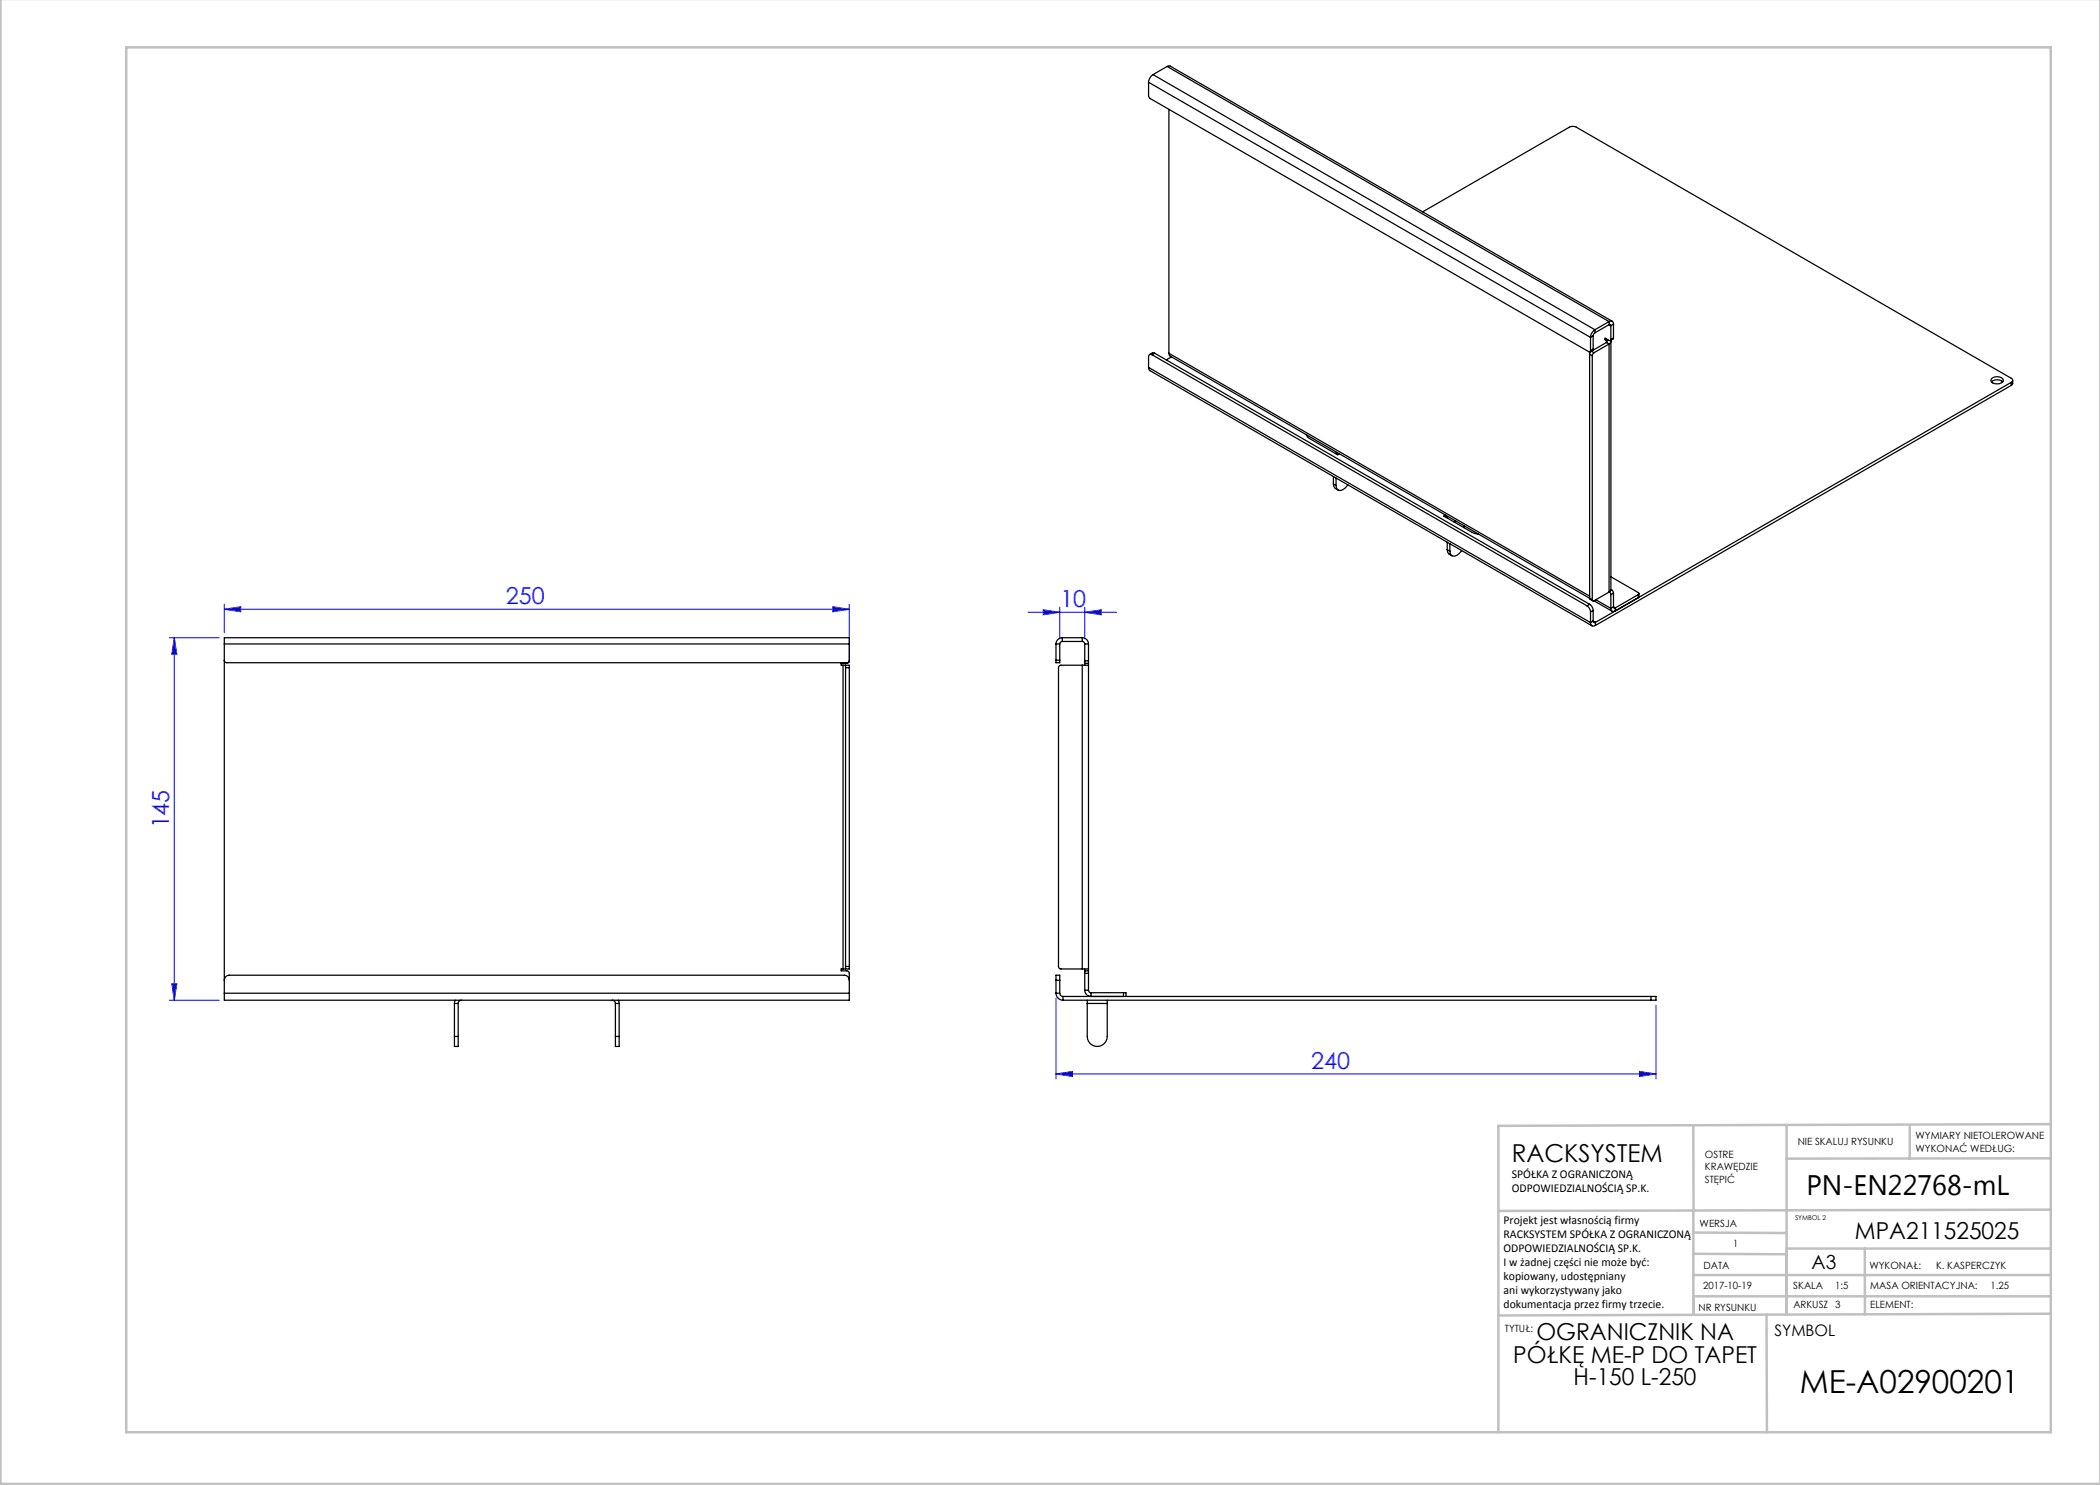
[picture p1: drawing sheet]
<svg xmlns="http://www.w3.org/2000/svg" width="420mm" height="297mm" viewBox="0 0 420 297" stroke-linecap="round" stroke-linejoin="round" font-family="sans-serif">
<g fill="none" stroke="#00f" stroke-width=".2">
<path d="M33.9 127.5h10M34.9 127.5v72.5M34.9 127.5l.5 3.3h-1zM44.9 121.9l3.3-.6v1.1zM44.9 120.9v5.6M44.9 121.9h125M166.6 121.3l3.3 .6-3.3 .5zM169.9 120.9v11.6M205.6 122.5h17.7M208.6 122l3.3 .5-3.3 .5zM211.9 121.5v6.3M216.9 122.5l3.4-.5v1z"/>
<path d="M216.9 121.5v6.3M34.4 196.7h1l-.5 3.3zM211.2 199.6v16.2M33.9 200h10M211.2 214.8l3.3-.5v1zM211.2 214.8h120M327.9 214.3l3.3 .5-3.3 .5zM331.2 201v14.8"/>
</g>
<g fill="none" stroke="#c0c0c0" stroke-width=".5">
<path d="M.1 -.1v296.9h419.9M25.2 9.5h385v276.9h-385zM338.7 225.2v16.9M357.3 225v37.9M382 225.4v6.3M410.1 224.8l-110.4 .4v61.2M410.1 231.7h-52.8M338.7 259.3h71.5M338.7 255h71.5M338.7 250.8l18.6 .1M338.7 246.5l18.6 .1M338.7 242.1v20.9"/>
<path d="M373 249.7v13.2M410.1 241.9l-110.4 .3M410.2 249.7h-52.9v13.2M353.3 262.9l.1 23.5M410.2 262.7l-110.5 .4"/>
</g>
<g fill="#00f">
<path d="M44.9 121.9l3.3-.6v1.1zM166.6 121.3l3.3 .6-3.3 .5z"/>
<path d="M208.6 122l3.3 .5-3.3 .5zM216.9 122.5l3.4-.5v1z"/>
<path d="M211.2 214.8l3.3-.5v1zM327.9 214.3l3.3 .5-3.3 .5z"/>
<path d="M34.9 127.5l.5 3.3h-1zM34.4 196.7h1l-.5 3.3z"/>
</g>
<g fill="none" stroke="#000" stroke-width=".25">
<path d="M229.7 16.5v2.7l.4 .5 87.6 50.6 .3 .1 .1-.3M229.7 16.5l88.4 51M230.6 14.9a1.95 1.95 0 0 0-.9 1.6M230.6 14.9l88.4 51M233.4 13.3l.7-.1 88.3 51.1M233.4 13.3l-2.8 1.6M233.4 13.3l88.4 51M233.8 21.9v48.8M284.5 42.4l29.4-17a1.56 1.56 0 0 1 1.4 0l86.9 50.3a.43 .43 0 0 1 .3 .4 .43 .43 0 0 1-.3 .4M229.7 73.5l.3 .6 88.4 51.1M229.7 73.5l88.4 51M230.4 71a.43 .43 0 0 0-.5-.1 .43 .43 0 0 0-.2 .5v2.1"/>
<path d="M230.4 71l87 50.2M231 70.7l-.4-.1-.7 .3M231 70.7l-.6 .3M231 70.7l86.9 50.2M233.8 70.7l.2 .5 83.9 48.5M233.8 70.7l84.1 48.5M234.3 71.4l-1.1 .6M317.9 70.8l.6 .4M317.9 70.8v48.8M318.1 67.5v2.6M318.3 70.2l-.4 .6M318.3 70.2l.5 .3"/>
<path d="M318.5 71.2v48.7M318.6 69.8v.2l-.6 .4M318.6 67.2l-.5 .3M318.6 67.2v2.6M318.6 69.8l-.5 .3M318.8 70.5l-.3 .7M319 65.9a1.95 1.95 0 0 0-.9 1.6M319 66.6l-.4 .6M319 65.9v.7M321 67.9l.3 .2M321.3 68.1l.1 .2-.1 .2M321.3 68.5l.5 .3"/>
<path d="M321.3 68.5l-3 1.7M321.3 67.8l-.3 .1M321.3 68.1v.4M321.5 67.9l-.2 .2M321.8 64.3a.54 .54 0 0 1 .6 0 .54 .54 0 0 1 .3 .5M321.8 64.9h.3l.1 .2M321.8 64.3l-2.8 1.6M321.8 64.3v.6M321.8 68.8v49.6M321.8 64.9l-2.8 1.7M321.8 68.8l-3 1.7M321.8 64.9l.4 .2"/>
<path d="M322.1 68.1l.1 .3-.4 .4M322.2 67.9l-.3 .2-.9-.5v.3M322.2 65.1v2.8M322.2 68.3v49.6M322.7 67.6l-.1 .2-.5 .3M322.7 64.8l-.5 .3M322.7 64.8v2.8M322.7 67.6l-.5 .3M398.3 75.8a1.56 1.56 0 0 1 2.4 .3 1.44 1.44 0 0 1-2.5 0zM398.3 76.4a1.75 1.75 0 0 1 2.3 0M402.2 76.5l-83.1 48M402.2 76.5v.6"/>
<path d="M402.2 77.1l-83.1 48M402.5 76.1v.7l-.3 .3M261.2 86.9l.3 .5 .4 .3 5.6 3.3 .2-.2M261.3 87v.1M266.7 96.8a1.21 1.21 0 0 0 .9 1.2M266.7 96.8l.5 .3M266.7 95.3v1.5M267.2 95.6v1.5M267.4 90.5l-.3 .2 .6 .1M267.7 90.8v.1M267.8 90.7l-.1 .1M269.6 97a1.58 1.58 0 0 1-2.1 .9l-.3-.8"/>
<path d="M288.9 103.1l-.1 .1 5.6 3.3 1.3 .3M288.9 103.1h.1M288.9 103.1v.2M289 103.1l.5 .6M289 103.1v.2M289.1 103l-.1 .1M289.4 109.9a1.21 1.21 0 0 0 1 1.3M289.4 109.9l.6 .3M289.4 108.4v1.5M290 108.8v1.4M291.1 104.2l-.3 .2M292.3 110.1a1.58 1.58 0 0 1-2.1 .9l-.2-.8"/>
<path d="M292.8 105.1v.4M317.9 119.6l.1 .2 .6 .4M317.9 119.6l.6 .3M318.5 119.9l.1 .3 .2-.1M319.2 119.9l3 1.8M321.8 118.4l-3 1.7M321.9 118.4l.3 .5M322.2 118.9v2.8M322.2 117.9l.1 .1M322.2 117.9l-.4 .5M322.2 115.4l5.4 3.1 .2 .2-.2 .2M322.3 118l.4 .6"/>
<path d="M322.3 118l-.2 .1M322.7 118.6v2.8M322.7 118.6l-.5 .3M327.6 118.9l-4.5 2.7M327.6 118.9v.6M327.6 119.5l-4.5 2.7M327.8 118.7v.7l-.2 .1M44.9 128.8v-1.3h125v1.3M44.9 128.8h125M44.9 128.8v69.8M168.6 133h.5M168.6 133v60.8"/>
<path d="M169.1 133v.5M169.1 133h.8v.5M169.1 133.5h.8M169.1 133.5v59.8M169.9 128.8v3.3l-.3 .4h-.2h-124l-.4-.1-.1-.4M169.9 132.2l-.3 .4-1.4 .1v.3h.4M169.9 133.5v59.8M211.2 132v.5h.7v-.5M211.2 128.8h.7M211.2 132h.7M211.2 128.8v3.2M211.9 128.8v3.2"/>
<path d="M212.4 127.5a1.25 1.25 0 0 0-1.2 1.3M212.4 128.3l-.3 .1-.2 .4M212.4 127.5h4M212.4 127.5v.8M212.4 128.3h4M216.4 133l-4.3 .1-.3 .2-.1 .2v59.8l.1 .3 .3 .2h4.3M216.4 127.5a1.25 1.25 0 0 1 1.3 1.3M216.4 128.3l.4 .1 .1 .4M216.4 133h1.3M216.4 127.5v.8M216.4 133v60.8M216.9 132.2v.5"/>
<path d="M216.9 128.8h.8M216.9 132.7h.8M216.9 132.2h.8M216.9 128.8v3.4M216.9 132.7v.3M217.7 132.2v.5M217.7 128.8v3.4M217.7 132.7v61.5M317.4 121.2a1.56 1.56 0 0 1 .7 1.2M317.9 120.9a1.56 1.56 0 0 1 .7 1.2M317.9 120.9l-.5 .3M318.1 124.5a.6 .6 0 0 0 .3 .7 .6 .6 0 0 0 .7-.1"/>
<path d="M318.1 122.4v2.1M318.6 124.2a.28 .28 0 0 0 .2 .3 .28 .28 0 0 0 .3 0M318.6 122.1v2.1M318.6 122.1l-.5 .3M318.6 124.2l-.5 .3M318.6 124.2l.5 .3M318.8 120.2l3.6 2.1M319.1 124.5v.6M322.2 121.7a.54 .54 0 0 0 .2 .6 .54 .54 0 0 0 .7-.1M322.7 121.4l.1 .2h.3M322.7 121.4l-.5 .3M322.7 121.4l.4 .2"/>
<path d="M323.1 121.6v.6M44.9 196a1 1 0 0 1 1-1h123a1 1 0 0 1 1 1M44.9 198.6v1.4h125v-1.4M44.9 198.6h125M168.6 193.8h.5M168.6 193.8h-.4v.4h1.3l.4 .4v4M169.1 193.3v.5M169.1 193.3h.8M169.9 193.3v.5h-.8M211.2 198.6a1.4 1.4 0 0 0 1.4 1.4M211.2 196v-1h.7v1M211.2 198.6h.7"/>
<path d="M211.2 196v2.6M211.2 196h.7M211.9 198.6a.65 .65 0 0 0 .7 .7M211.9 196v2.6M212.6 199.3h117.6M212.6 199.3v.7M216.4 193.8h1.3M216.9 198a1.25 1.25 0 0 0 1.3 1.3v-.8M216.9 194.2v.5M216.9 194.2h.8M216.9 198h.8M216.9 194.7h.8"/>
<path d="M216.9 193.8v.4M216.9 194.7v3.3M217.7 198l.1 .4 .4 .1M217.7 194.2v.5M217.7 194.7v3.3M218.2 198.5h6.5M224.7 198.5h.5v.8M224.7 198.5v.8M330.2 199.3h1v.7h-1M330.2 199.3v.7M90.9 207.3v2h.7v-2M90.9 207.3h.7"/>
<path d="M90.9 200.7h.7M90.9 200.7v6.6M91 200l-.1 .7M91.6 200.7v6.6M92.3 200a.65 .65 0 0 0-.7 .7M122.4 200a.65 .65 0 0 1 .7 .7M123.1 207.3v2h.7v-2M123.1 207.3h.7M123.1 200.7h.7M123.1 200.7v6.6M123.7 200l.1 .7M123.8 200.7v6.6"/>
<path d="M212.6 200h117.6M217.4 200.7v6.6a2 2 0 0 0 2 2 2 2 0 0 0 2-2v-6.6M217.4 200v.7M217.4 200.7h4M221.4 200v.7"/>
</g>
<text font-size="6.3" x="360" y="278.5">ME-A02900201</text>
<text font-size="5.6" x="361.3" y="239.1">PN-EN22768-mL</text>
<text font-size="4.9" x="302.4" y="232.4">RACKSYSTEM</text>
<g font-size="4.7" fill="#00f">
<text x="101.2" y="120.8">250</text>
<text x="212.1" y="121.4">10</text>
<text x="33.8" y="165.7" transform="rotate(-90 33.8 165.7)">145</text>
<text x="262.3" y="213.8">240</text>
</g>
<g font-size="4.7">
<text x="371" y="247.8">MPA211525025</text>
<text x="307.3" y="268.1">OGRANICZNIK NA</text>
<text x="302.7" y="272.6">PÓŁKĘ ME-P DO TAPET</text>
<text x="314.7" y="277.1">H-150 L-250</text>
</g>
<text font-size="3.9" x="362.3" y="253.8">A3</text>
<text font-size="3.2" x="354.9" y="267.2">SYMBOL</text>
<g font-size="2.4">
<text x="302.4" y="235.6">SPÓŁKA Z OGRANICZONĄ</text>
<text x="302.4" y="238.4">ODPOWIEDZIALNOŚCIĄ SP.K.</text>
<text x="300.7" y="244.7">Projekt jest własnością firmy</text>
<text x="300.7" y="247.5">RACKSYSTEM SPÓŁKA Z OGRANICZONĄ</text>
<text x="300.7" y="250.3">ODPOWIEDZIALNOŚCIĄ SP.K.</text>
<text x="300.7" y="253.1">I w żadnej części nie może być:</text>
<text x="300.7" y="256">kopiowany, udostępniany</text>
<text x="300.7" y="258.8">ani wykorzystywany jako</text>
<text x="300.7" y="261.6">dokumentacja przez firmy trzecie.</text>
</g>
<g font-size="2">
<text x="383.1" y="227.9">WYMIARY NIETOLEROWANE</text>
<text x="341" y="231.6">OSTRE</text>
<text x="359.5" y="228.9">NIE SKALUJ RYSUNKU</text>
<text x="383.1" y="230.4">WYKONAĆ WEDŁUG:</text>
<text x="341" y="234.1">KRAWĘDZIE</text>
<text x="341" y="236.6">STĘPIĆ</text>
<text x="339.9" y="245.4">WERSJA</text>
<text x="346.6" y="249.5">1</text>
<text x="340.6" y="257.7">2017-10-19</text>
<text x="340.7" y="253.8">DATA</text>
<text x="358.7" y="257.7">SKALA</text>
<text x="367" y="257.7">1:5</text>
<text x="373.9" y="253.8">WYKONAŁ:</text>
<text x="374.1" y="257.7">MASA ORIENTACYJNA:</text>
<text x="387.2" y="253.8">K. KASPERCZYK</text>
<text x="398.1" y="257.7">1.25</text>
<text x="339.7" y="262.3">NR RYSUNKU</text>
<text x="358.7" y="261.7">ARKUSZ 3</text>
<text x="374.1" y="261.7">ELEMENT:</text>
<text x="301" y="266.4">TYTUŁ:</text>
</g>
<text font-size="1.3" x="359" y="244">SYMBOL 2</text>
</svg>
